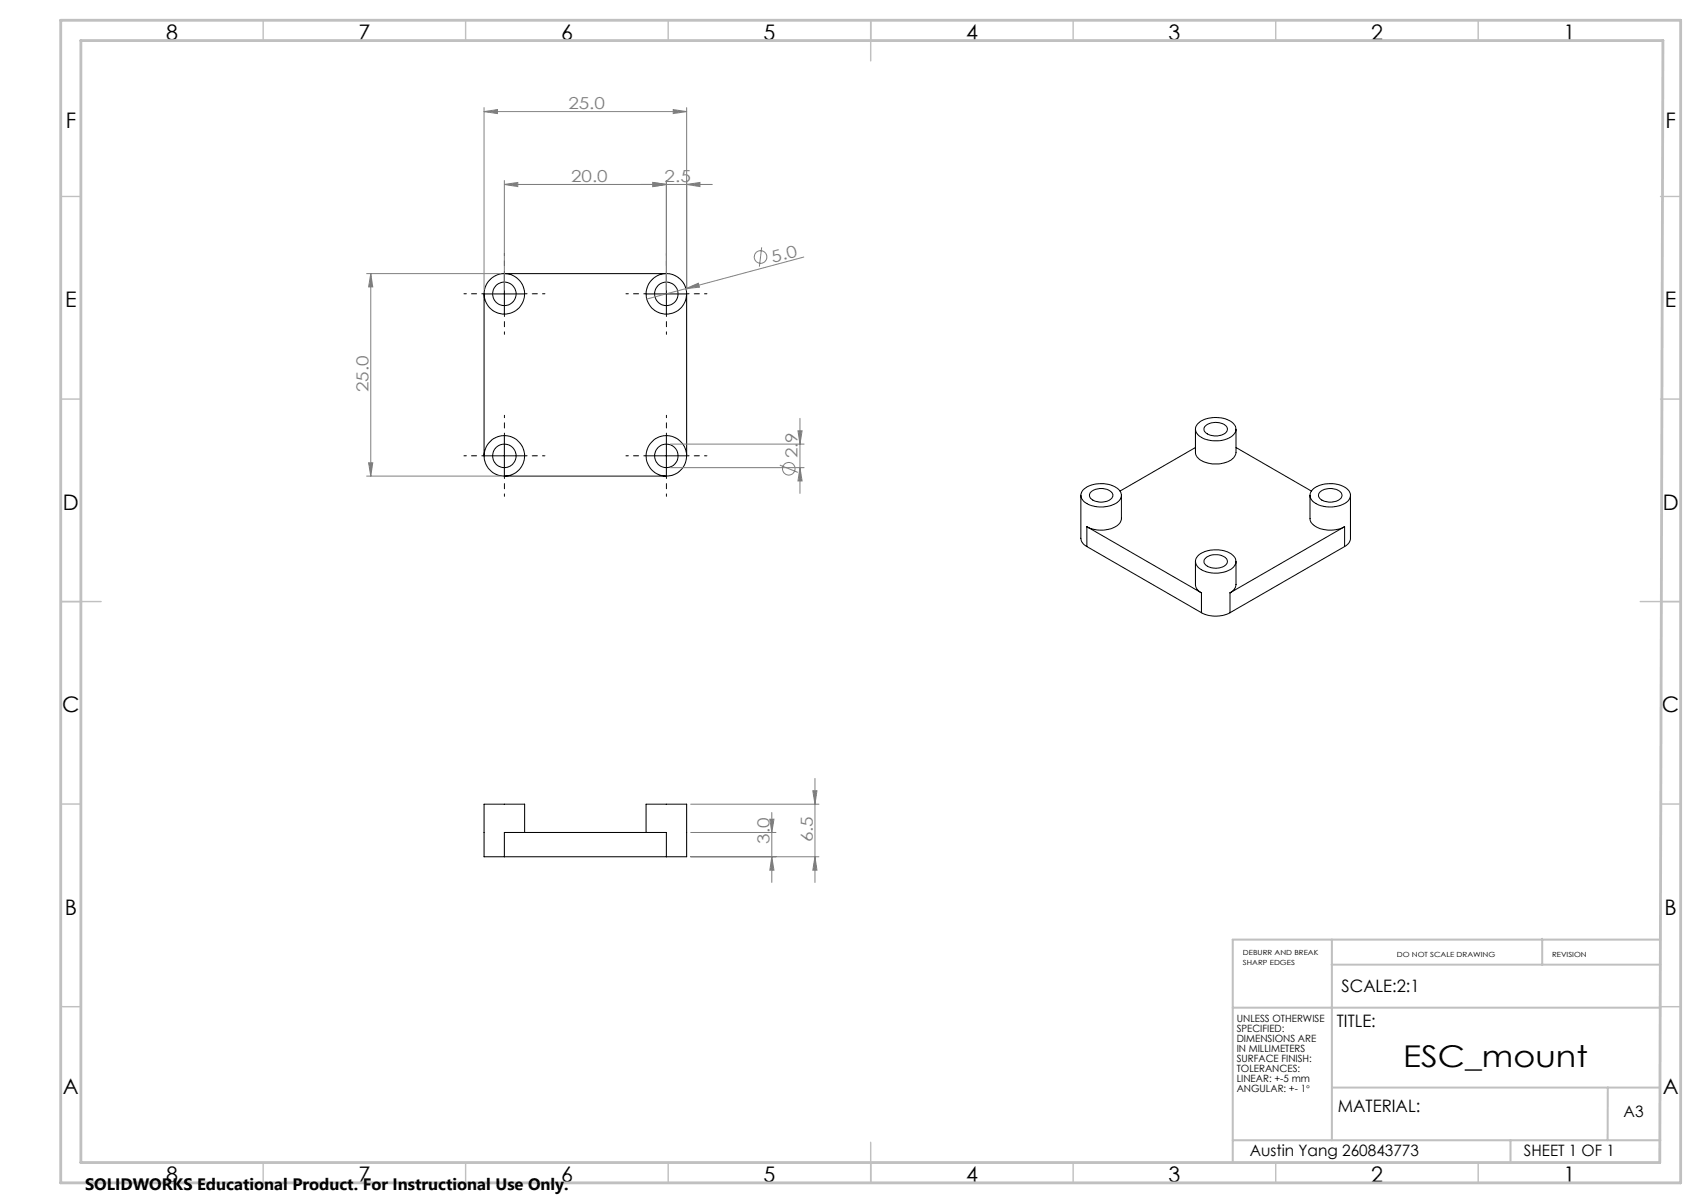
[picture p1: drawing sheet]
<svg xmlns="http://www.w3.org/2000/svg" width="420mm" height="297mm" viewBox="0 0 420 297" stroke-linecap="round" stroke-linejoin="round" font-family="sans-serif">
<g fill="none" stroke="#000" stroke-width=".25">
<path d="M124.5 77.5v-9.9h40v9.9M129.5 72.6h-10v39.9h10M159.5 72.6h10v39.9h-10M124.5 117.5h40M124.5 107.6v9.9M164.5 107.6v9.9M295.2 106v5.7a3.4 3.4 0 0 0 3.2 2.7 6.8 6.8 0 0 0 6.3-1.5l.5-1.2v-5.7M295.2 110.5l-18.7 10.7M295.8 104.6a7.1 7.1 0 0 1 8.9 .1 2.04 2.04 0 0 1-.9 3.2 7.4 7.4 0 0 1-8-.6 1.84 1.84 0 0 1 0-2.7zM297.5 105.3a3.9 3.9 0 0 1 5.5 .2 1.5 1.5 0 0 1-1.4 1.9 3.9 3.9 0 0 1-4.2-1l-.1-.7zM305.2 110.5l18.6 10.7M266.9 122.3v10.6a2.5 2.5 0 0 0 1.5 2"/>
<path d="M267.5 120.9a7.2 7.2 0 0 1 8.9 .2 2.15 2.15 0 0 1-1.2 3.4 7.3 7.3 0 0 1-7.7-.9 1.88 1.88 0 0 1 0-2.7zM268.4 130l28.3 16.4M268.4 130v4.9M268.4 134.9l28.3 16.4M269.4 121.5a3.8 3.8 0 0 1 5.4 .6 2.24 2.24 0 0 1-2.5 1.9 3 3 0 0 1-3.3-1.5l.1-.7zM276.9 122.3v5.7a3.3 3.3 0 0 1-3 2.6 7.7 7.7 0 0 1-5.5-.6M295.2 138.6v5.7a2.39 2.39 0 0 0 1.5 2.1M295.8 137.2a7.3 7.3 0 0 1 8.7 0 2.12 2.12 0 0 1 .6 2.1 2.12 2.12 0 0 1-1.7 1.5 7 7 0 0 1-7.8-1.1 1.82 1.82 0 0 1 .2-2.5zM297.9 137.6a3.9 3.9 0 0 1 5.1 .6 1.6 1.6 0 0 1-1.7 2 3.5 3.5 0 0 1-4-1.4l.1-.6zM305.2 138.6v5.7a2.57 2.57 0 0 1-1.5 2.1M323.5 122.3v5.7a3.5 3.5 0 0 0 3.4 2.7 7.7 7.7 0 0 0 5.1-.7M324.1 120.9a7.1 7.1 0 0 1 8.9 .2 2.15 2.15 0 0 1-1.3 3.4 7 7 0 0 1-7.9-1.1 1.88 1.88 0 0 1 .3-2.5z"/>
<path d="M325.9 121.5a3.9 3.9 0 0 1 5.4 .3 1.5 1.5 0 0 1-1.4 2 3.9 3.9 0 0 1-4.3-1.1v-.6zM332 130l-28.3 16.4M332 130v4.9M332 134.9l-28.3 16.4M333.4 122.3v10.6a2.36 2.36 0 0 1-1.4 2M296.7 151.3a7.7 7.7 0 0 0 7 0M296.7 146.4v4.9M303.7 146.4v4.9M124.5 211.5v-6h40v6M124.5 211.5h40M129.5 205.5v-7h-10v13h5M159.5 205.5v-7h10v13h-5"/>
<circle cx="124.5" cy="72.6" r="2.9"/>
<circle cx="124.5" cy="72.5" r="5"/>
<circle cx="164.5" cy="72.6" r="2.9"/>
<circle cx="164.5" cy="72.5" r="5"/>
<circle cx="124.5" cy="112.6" r="2.9"/>
<circle cx="124.5" cy="112.5" r="5"/>
<circle cx="164.5" cy="112.6" r="2.9"/>
<circle cx="164.5" cy="112.5" r="5"/>
</g>
<g fill="none" stroke="#808080" stroke-width=".25">
<path d="M119.5 27.5l3.3-.4v.9zM119.5 26.6v44.9M119.5 27.5h50M166.2 27.1l3.3 .4-3.3 .5zM169.5 26.6v44.9M124.5 45.5l3.3-.5v1.1zM124.5 44.6v26.9M124.5 45.5h51.4M161.2 45l3.3 .5-3.3 .6zM164.5 44.6v26.9M169.5 45.5l3.3-.5v1.1zM90.5 67.6h33"/>
<path d="M91.5 67.6v49.9M91.5 67.6l.5 3.2h-1zM169.4 71.3l3-1.4 .3 1zM188.1 61.1l-.6 4.7M198.5 63.5l-38.8 10.3M90.5 117.5h33M91 114.3h1l-.5 3.2zM165.5 109.6h33M165.5 115.5h33M192.5 114.8l4.5 1.8M197 106.4h1l-.5 3.2zM197.5 103.3v18.5"/>
<path d="M197.5 115.5l.5 3.2h-1zM170.5 198.5h31.7M200.7 195.2h1l-.5 3.3zM201.2 192.2v25.7M170.5 211.5h31.7M170.5 205.5h21.1M190.1 202.2h1l-.5 3.3zM190.6 200.6v17.3M190.6 211.5l.5 3.3h-1zM201.2 211.5l.5 3.3h-1z"/>
<circle cx="187.8" cy="63.4" r="1.56"/>
<circle cx="194.8" cy="115.7" r="1.55"/>
</g>
<g fill="none" stroke="#000" stroke-width=".25" stroke-dasharray="15.2 1.3 1.3 1.3" stroke-dashoffset="14.6">
<path d="M119.6 72.5h-5M124.6 67.5v-5M124.6 77.5v5M129.6 72.5h5M159.6 72.5h-5M164.6 67.5v-5M164.6 77.5v5M169.6 72.5h5M119.6 112.5h-5M124.6 107.5v-5M124.6 117.5v5M129.6 112.5h5"/>
<path d="M159.6 112.5h-5M164.6 107.5v-5M164.6 117.5v5M169.6 112.5h5"/>
</g>
<g fill="none" stroke="#c0c0c0" stroke-width=".35">
<path d="M65 5v5M115 5v5M165 5v5M215 5v10M265 5v5M315 5v5M365 5v5M15 48.5h5M410 48.5h5M15 98.5h5M410 98.5h5M15 148.5h10"/>
<path d="M405 148.5h10M15 198.5h5M410 198.5h5M15 248.5h5M410 248.5h5M65 287v5M115 287v5M165 287v5M215 282v10M265 287v5M315 287v5M365 287v5"/>
</g>
<path d="M328.8 238.2h81.2M328.9 231.9v49.6M380.8 231.8v6.4M410 232h-105.6v55M304.4 248.8h105.6M328.9 268.5h81M397 268.5l-.1 13M304.4 281.5h105.6M373 281.5v5.5" fill="none" stroke="#c0c0c0" stroke-width=".5"/>
<path d="M15 5h400v287h-400zM20 10h390.6l-.8 277h-389.8z" fill="none" stroke="#c0c0c0" stroke-width=".7"/>
<g fill="#808080">
<path d="M169.4 71.3l3-1.4 .3 1z"/>
<path d="M124.5 45.5l3.3-.5v1.1zM161.2 45l3.3 .5-3.3 .6z"/>
<path d="M161.2 45l3.3 .5-3.3 .6zM169.5 45.5l3.3-.5v1.1zM119.5 27.5l3.3-.4v.9zM166.2 27.1l3.3 .4-3.3 .5z"/>
<path d="M200.7 195.2h1l-.5 3.3zM201.2 211.5l.5 3.3h-1zM190.1 202.2h1l-.5 3.3zM190.6 211.5l.5 3.3h-1zM197 106.4h1l-.5 3.2zM197.5 115.5l.5 3.2h-1zM91.5 67.6l.5 3.2h-1zM91 114.3h1l-.5 3.2z"/>
</g>
<text font-size="7.4" x="346.5" y="263.3">ESC_mount</text>
<g font-size="5.3">
<text x="41" y="9.9">8</text>
<text x="88.5" y="9.9">7</text>
<text x="138.5" y="9.9">6</text>
<text x="188.5" y="9.9">5</text>
<text x="238.5" y="9.9">4</text>
<text x="288.5" y="9.9">3</text>
<text x="338.5" y="9.9">2</text>
<text x="386" y="9.9">1</text>
<text x="16.2" y="31.6">F</text>
<text x="411.2" y="31.6">F</text>
<text x="16.1" y="75.9">E</text>
<text x="411.1" y="75.9">E</text>
<text x="15.5" y="125.9">D</text>
<text x="410.5" y="125.9">D</text>
<text x="15.4" y="175.9">C</text>
<text x="410.4" y="175.9">C</text>
<text x="16" y="225.9">B</text>
<text x="411" y="225.9">B</text>
<text x="15.5" y="270.1">A</text>
<text x="410.5" y="270.1">A</text>
<text x="41" y="291.9">8</text>
<text x="88.5" y="291.9">7</text>
<text x="138.5" y="291.9">6</text>
<text x="188.5" y="291.9">5</text>
<text x="238.5" y="291.9">4</text>
<text x="288.5" y="291.9">3</text>
<text x="338.5" y="291.9">2</text>
<text x="386" y="291.9">1</text>
</g>
<g font-size="4.2">
<text x="331.3" y="244.9">SCALE:2:1</text>
<text x="330.1" y="253.5">TITLE:</text>
<text x="330.3" y="274.5">MATERIAL:</text>
</g>
<g font-size="4.1" fill="#808080">
<text x="140.3" y="27">25.0</text>
<text x="141" y="45">20.0</text>
<text x="164.1" y="45">2.5</text>
<text x="190.9" y="64.8" transform="rotate(-15 190.9 64.8)">5.0</text>
<text x="91" y="96.8" transform="rotate(-90 91 96.8)">25.0</text>
<text x="196.9" y="113.1" transform="rotate(-90 196.9 113.1)">2.9</text>
<text x="190" y="208.3" transform="rotate(-90 190 208.3)">3.0</text>
<text x="200.7" y="208" transform="rotate(-90 200.7 208)">6.5</text>
</g>
<text font-size="4.1" x="21" y="293.7">SOLIDWORKS Educational Product. For Instructional Use Only.</text>
<g font-size="3.9">
<text x="400.9" y="275.8">A3</text>
<text x="308.6" y="285.5">Austin Yang 260843773</text>
<text x="376.3" y="285.5">SHEET 1 OF 1</text>
</g>
<g font-size="2.5">
<text x="305.4" y="252.3">UNLESS OTHERWISE</text>
<text x="305.4" y="254.7">SPECIFIED:</text>
<text x="305.4" y="257.2">DIMENSIONS ARE</text>
<text x="305.4" y="259.7">IN MILLIMETERS</text>
<text x="305.4" y="262.1">SURFACE FINISH:</text>
<text x="305.4" y="264.6">TOLERANCES:</text>
<text x="305.4" y="267.1">LINEAR: +-5 mm</text>
<text x="305.4" y="269.6">ANGULAR: +- 1°</text>
</g>
<g font-size="1.7">
<text x="306.9" y="235.8">DEBURR AND BREAK</text>
<text x="306.9" y="238.3">SHARP EDGES</text>
<text x="344.9" y="236.3">DO NOT SCALE DRAWING</text>
<text x="383.2" y="236.3">REVISION</text>
</g>
</svg>
